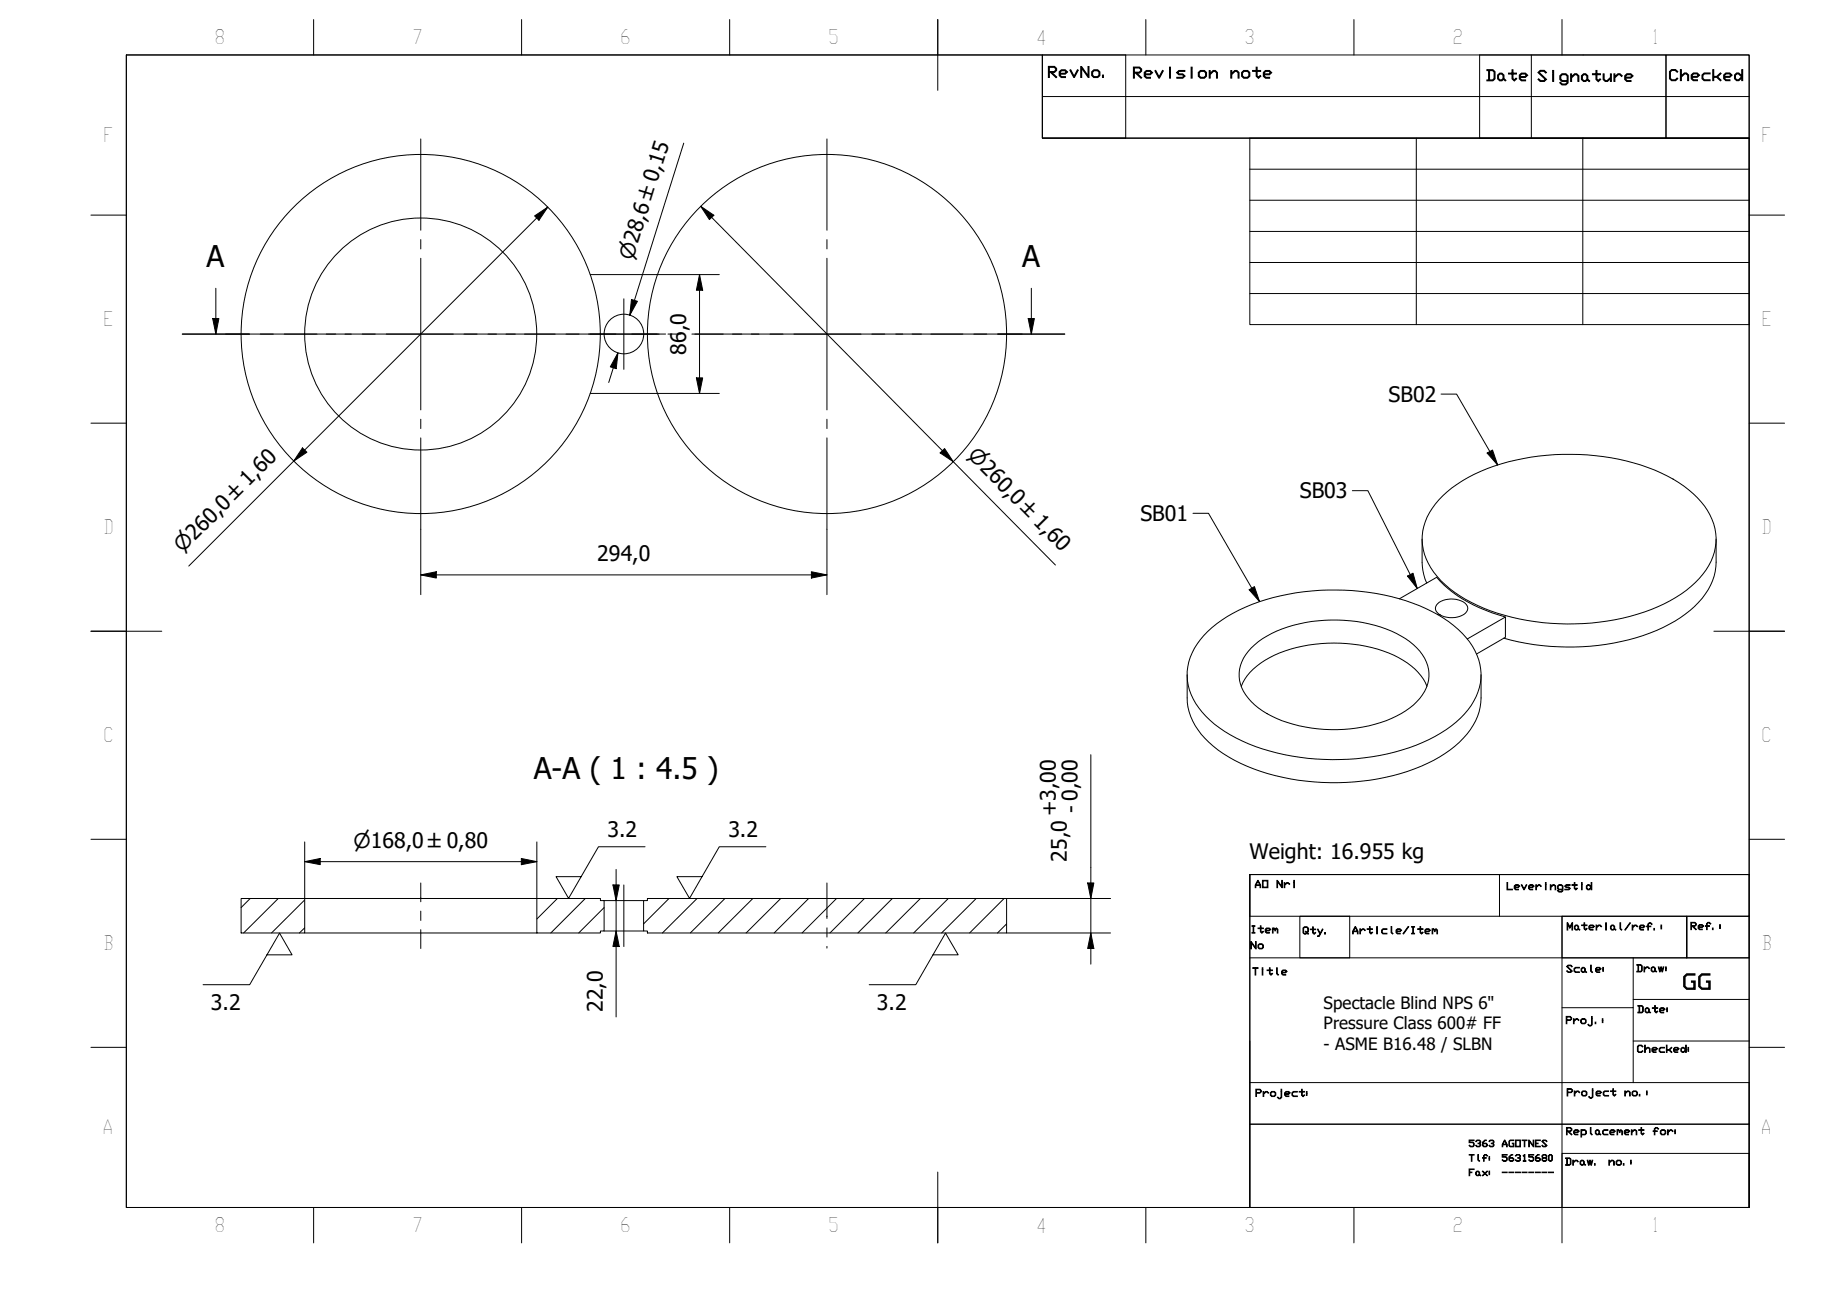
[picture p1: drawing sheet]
<svg xmlns="http://www.w3.org/2000/svg" width="297mm" height="210mm" viewBox="0 0 297 210" stroke-linecap="round" stroke-linejoin="round" font-family="sans-serif">
<!-- layer: Hatch (ISO) -->
<g fill="none" stroke="#000" stroke-width=".16">
<path d="M40.2 144.5l-1.4 1.5M44.7 144.5l-5.5 5.6M49 149.2l-.8 .9M49 144.8l-5.3 5.3M89.6 144.5l-3.3 3.3M94.1 144.5l-5.5 5.6M97.2 146l-4.1 4.1M107.6 144.5l-4.1 4.1M112.1 144.5l-5.6 5.6M116.6 144.5l-5.6 5.6M121.1 144.5l-5.6 5.6M125.6 144.5l-5.6 5.6"/>
<path d="M130 144.5l-5.5 5.6M134.5 144.5l-5.5 5.6M139 144.5l-5.5 5.6M143.5 144.5l-5.5 5.6M148 144.5l-5.5 5.6M152.5 144.5l-5.6 5.6M157 144.5l-5.6 5.6M161.5 144.5l-5.6 5.6M161.9 148.6l-1.5 1.5"/>
</g>
<!-- layer: Visible (ISO) -->
<g fill="none" stroke="#000" stroke-width=".16">
<path d="M94.9 44.2h10.8M94.9 63.3h10.8M232.1 79.7a26.4 26.4 0 0 1 14.1-6.2 37.3 37.3 0 0 1 21.9 3.1 14.2 14.2 0 0 1 7.5 7.7 8.8 8.8 0 0 1-2.3 8.7 23.5 23.5 0 0 1-12.4 6.4 38.3 38.3 0 0 1-23.3-2 15.5 15.5 0 0 1-8.2-7.5 8.4 8.4 0 0 1 1.4-8.8zM225 96.3l6.1-3.4a20.8 20.8 0 0 0 9.9 6l1.1 .3M228.7 86.7v4.4l.3 1.3 .4 1.4M231.2 97.1a3.7 3.7 0 0 1 4.6 .1 1.12 1.12 0 0 1-.7 1.8 3.5 3.5 0 0 1-4.2-.7 .93 .93 0 0 1 .3-1.2zM276 86.7a17.2 17.2 0 0 1-.3 6 13.9 13.9 0 0 1-7.3 7.7 36.8 36.8 0 0 1-23 3.1l-3.5-.8M190.9 108.5a15.8 15.8 0 0 0 .3 6 13.9 13.9 0 0 0 7.3 7.8 37 37 0 0 0 23.1 3 26.3 26.3 0 0 0 13.1-5.9 9.9 9.9 0 0 0 3.5-7.1v-3.8M194.2 101.6a26.6 26.6 0 0 1 14.2-6.3 37.3 37.3 0 0 1 21.9 3.1 14.2 14.2 0 0 1 7.5 7.7 8.8 8.8 0 0 1-2.3 8.8 23.7 23.7 0 0 1-12.4 6.4 38.3 38.3 0 0 1-23.3-2.1 15.5 15.5 0 0 1-8.2-7.5 8.7 8.7 0 0 1 2-9.5zM199.6 110.4a9.8 9.8 0 0 1 5.4-5 24.4 24.4 0 0 1 19.9 .4 9.4 9.4 0 0 1 4.6 4.6M201.2 104.2a17 17 0 0 1 9.7-4.2 23 23 0 0 1 15.2 2.7 7.2 7.2 0 0 1 3.7 6.1 7.4 7.4 0 0 1-3.7 5.5 22.3 22.3 0 0 1-14.1 2.9 17.7 17.7 0 0 1-10.8-4.3 5.7 5.7 0 0 1 0-8.7zM236 102.8l6.1-3.6v3.3l-4.6 2.7"/>
<path d="M38.8 144.5h10.2v5.6h-10.2zM49 150.1h37.3M49 144.5h37.3M86.3 144.5h10.3v.4h.6v4.8h-.6v.4h-10.3zM97.2 149.7h6.3M97.2 144.9h6.3M103.5 144.9h.6v-.4h57.8v5.6h-57.8v-.4h-.6z"/>
<circle cx="67.7" cy="53.7" r="28.9"/>
<circle cx="67.7" cy="53.7" r="18.7"/>
<circle cx="100.3" cy="53.7" r="3.2"/>
<circle cx="133" cy="53.7" r="28.9"/>
</g>
<!-- layer: Section Line (ISO) -->
<g fill="none" stroke="#000" stroke-width=".16">
<path d="M29.3 53.7h10.8M34.2 51.2h1l-.5 2.5zM34.7 46.4v7.3M41.8 53.7h2.2M45.7 53.7h10.8M58.3 53.7h2M62.1 53.7h10.8M74.6 53.7h2.1M78.5 53.7h10.8M91 53.7h2.1M94.9 53.7h10.8M107.4 53.7h2.1"/>
<path d="M111.3 53.7h10.8M123.8 53.7h2.1M127.7 53.7h10.8M140.2 53.7h2.1M144.1 53.7h10.8M156.6 53.7h2.1M160.5 53.7h10.7M165.4 51.2h.9l-.4 2.5zM165.9 46.4v7.3"/>
</g>
<path d="M34.2 51.2h1l-.5 2.5zM165.4 51.2h.9l-.4 2.5z" fill="#000"/>
<!-- layer: BOXES -->
<g fill="none" stroke="#000" stroke-width=".16">
<path d="M167.6 8.8v6.7h113.7M167.6 15.5v6.7h113.7M167.6 8.8h13.4v13.4h-13.4zM238 8.8h29.9v13.4h-29.9zM246.3 8.8v13.4M267.9 8.8h13.4v13.4h-13.4zM201 140.7h80.3h-80.3v6.7h80.3v-6.7v53.5h-80.3zM201 154.1h80.3M209 147.4h8.1v6.7h-8.1zM241.2 140.7v6.7M251.2 147.4h20.1v6.7v-6.7h10v6.7h-30.1zM251.2 147.4v46.8v-8.7h30.1v8.7"/>
<path d="M262.7 154.1v8h-11.5M201 174.1h80.3v6.7h-80.3v13.4M201 167.4v13.4h80.3v13.4M262.7 162.1v12M262.7 160.8h18.6M262.7 167.4h18.6M201 194.2h80.3"/>
</g>
<!-- layer: BORDER -->
<g fill="none" stroke="#000" stroke-width=".16">
<path d="M20.3 8.8h261v185.4h-261zM50.4 3.1v5.7M83.9 3.1v5.7M117.3 3.1v5.7M150.8 3.1v11.4M184.3 3.1v5.7M217.7 3.1v5.7M251.2 3.1v5.7M14.6 34.6h5.7M281.3 34.6h5.7M14.6 68.1h5.7M281.3 68.1h5.7"/>
<path d="M14.6 101.5h11.4M275.6 101.5h11.4M14.6 135h5.7M281.3 135h5.7M14.6 168.5h5.7M281.3 168.5h5.7M50.4 194.2v5.7M83.9 194.2v5.7M117.3 194.2v5.7M150.8 188.5v11.4M184.3 194.2v5.7M217.7 194.2v5.7"/>
<path d="M251.2 194.2v5.7"/>
</g>
<!-- layer: 0 -->
<path d="M20.3 8.8h147.3v13.4h113.7v30h-80.3v-30h80.3v118.5h-80.3v53.5h-180.7zM201 27.2h80.3M201 32.2h80.3M201 37.2h80.3M227.8 22.2v30M254.6 22.2v30M201 42.2h80.3M201 47.2h80.3" fill="none" stroke="#000" stroke-width=".16"/>
<!-- layer: Center Mark (ISO) -->
<g fill="none" stroke="#000" stroke-width=".16">
<path d="M67.7 22.3v14.7M67.7 38.5v1.5M133 22.3v14.7M133 38.5v1.5M36.3 53.7h14.7M52.5 53.7h1.5M55.5 53.7h24.4M67.7 41.5v24.4M81.4 53.7h1.5M84.3 53.7h14.8M94.7 53.7h11.3M100.3 48.1v11.3"/>
<path d="M101.6 53.7h5.4M111.7 53.7h4.6M117.8 53.7h1.5M120.8 53.7h24.4M133 41.5v24.4M146.7 53.7h1.5M149.7 53.7h14.7M67.7 67.4v1.5M67.7 70.4v14.7M133 67.4v1.5M133 70.4v14.7"/>
</g>
<!-- layer: Dimension (ISO) -->
<g fill="none" stroke="#000" stroke-width=".16">
<path d="M86 34.7l2.1-1.4-1.4 2.1zM88.1 33.3l-57.7 57.8M110 23l-8.7 27.7 .7-2.4M112.7 33.2l2.1 1.4-.7 .7zM112.7 33.2l57 57.7M99.4 56.8l-.3 2.5-1-.3zM99.4 56.8l-1.5 4.7M101.6 48.2l.9 .3-1.2 2.2zM105.7 44.2h10M112.5 44.2l.5 2.5h-1zM112.5 44.2v19.1M48.6 72l.8 .7-2.2 1.5z"/>
<path d="M105.7 63.3h10M112 60.8h1l-.5 2.5zM151.2 72.8l.7-.6 1.4 2.1zM67.7 92.5l2.5-.5v1zM67.7 92.5h65.3M67.7 85.1v10.5M130.5 92l2.5 .5-2.5 .5zM133 85.1v10.5M49 138.6l2.5-.5v1zM49 138.6h37.3M49 135.4v9.1M83.8 138.1l2.5 .5-2.5 .5z"/>
<path d="M86.3 135.4v9.1M99.1 139.8v23.8M175.4 121.4v33.7M98.6 142.3h1l-.5 2.6zM99.1 149.7l.5 2.5h-1zM161.9 144.5h16.7M161.9 150.1h16.7M174.9 142h1l-.5 2.5zM175.4 150.1l.5 2.5h-1z"/>
</g>
<g fill="#000">
<path d="M86 34.7l2.1-1.4-1.4 2.1zM112.7 33.2l2.1 1.4-.7 .7zM99.4 56.8l-.3 2.5-1-.3zM101.6 48.2l.9 .3-1.2 2.2zM112.5 44.2l.5 2.5h-1zM48.6 72l.8 .7-2.2 1.5zM112 60.8h1l-.5 2.5zM151.2 72.8l.7-.6 1.4 2.1zM67.7 92.5l2.5-.5v1zM130.5 92l2.5 .5-2.5 .5zM49 138.6l2.5-.5v1zM83.8 138.1l2.5 .5-2.5 .5z"/>
<path d="M98.6 142.3h1l-.5 2.6zM99.1 149.7l.5 2.5h-1zM174.9 142h1l-.5 2.5zM175.4 150.1l.5 2.5h-1z"/>
</g>
<!-- layer: Centerline (ISO) -->
<path d="M67.7 142v3M67.7 146.6v1.5M67.7 149.5v3.1M100.3 142.3v9.9M133 142v5.7M133 149.2v1.5M133 152.2v.3" fill="none" stroke="#000" stroke-width=".16"/>
<!-- layer: Symbol (ISO) -->
<path d="M217.5 78.9h2.5l7.9 15.8M231.8 63.4h2.5l6.6 11.4M239.2 72.9l.8-.5 .9 2.4zM191.9 82.6h2.5l8.2 14.2M200.9 94.9l.8-.5 .9 2.4zM226.4 92.7l.8-.5 .7 2.5zM103.7 136.2h-7.5l-4.8 8.3-2-3.5h4.1M123.2 136.2h-7.5l-4.8 8.3-2-3.5h4M42.9 153.6h4.1l-2-3.5-4.8 8.3h-7.5M150.1 153.6h4l-2-3.5-4.8 8.3h-7.5" fill="none" stroke="#000" stroke-width=".16"/>
<path d="M239.2 72.9l.8-.5 .9 2.4zM200.9 94.9l.8-.5 .9 2.4zM226.4 92.7l.8-.5 .7 2.5z" fill="#000"/>
<g font-size="4.8">
<text x="33.2" y="42.9">A</text>
<text x="164.4" y="42.9">A</text>
<text x="85.8" y="125.3">A-A ( 1 : 4.5 )</text>
</g>
<g font-size="3.4">
<text x="110.4" y="57.1" transform="rotate(-90 110.4 57.1)">86,0</text>
<text x="223.3" y="64.6">SB02</text>
<text x="183.4" y="83.8">SB01</text>
<text x="209" y="80.2">SB03</text>
<text x="96.1" y="90.3">294,0</text>
<text x="169.9" y="131.3" transform="rotate(-90 169.9 131.3)">+3,00</text>
<text x="173.4" y="130.7" transform="rotate(-90 173.4 130.7)">- 0,00</text>
<text x="97.7" y="134.7">3.2</text>
<text x="117.1" y="134.7">3.2</text>
<text x="171.6" y="138.6" transform="rotate(-90 171.6 138.6)">25,0</text>
<text x="201" y="138.1">Weight: 16.955 kg</text>
<text x="270.5" y="159.1">GG</text>
<text x="33.9" y="162.4">3.2</text>
<text x="96.9" y="162.8" transform="rotate(-90 96.9 162.8)">22,0</text>
<text x="141" y="162.4">3.2</text>
</g>
<g font-size="3.3">
<text x="101.7" y="42" transform="rotate(-73 101.7 42)">⌀28,6 ±0,15</text>
<text x="155.5" y="73.4" transform="rotate(45 155.5 73.4)">⌀260,0 ±1,60</text>
<text x="29.4" y="89" transform="rotate(-45 29.4 89)">⌀260,0 ±1,60</text>
<text x="56.8" y="136.4">⌀168,0 ±0,80</text>
</g>
<g font-size="3.2">
<text x="34.5" y="7.1">8</text>
<text x="66.3" y="7.1">7</text>
<text x="99.7" y="7.1">6</text>
<text x="133.2" y="7.1">5</text>
<text x="166.6" y="7.2">4</text>
<text x="200.1" y="7.1">3</text>
<text x="233.6" y="7.1">2</text>
<text x="265.6" y="7.1">1</text>
<text x="16.6" y="22.9">F</text>
<text x="283.3" y="22.9">F</text>
<text x="16.6" y="52.5">E</text>
<text x="283.3" y="52.5">E</text>
<text x="16.6" y="86">D</text>
<text x="283.3" y="86">D</text>
<text x="16.6" y="119.4">C</text>
<text x="283.3" y="119.4">C</text>
<text x="16.6" y="152.9">B</text>
<text x="283.3" y="152.9">B</text>
<text x="16.5" y="182.4">A</text>
<text x="283.2" y="182.4">A</text>
<text x="34.5" y="198.2">8</text>
<text x="66.3" y="198.2">7</text>
<text x="99.7" y="198.2">6</text>
<text x="133.2" y="198.2">5</text>
<text x="166.6" y="198.3">4</text>
<text x="200.1" y="198.2">3</text>
<text x="233.6" y="198.2">2</text>
<text x="265.6" y="198.2">1</text>
</g>
<g font-size="2.7">
<text x="212.9" y="162.2">Spectacle Blind NPS 6&quot;</text>
<text x="212.9" y="165.5">Pressure Class 600# FF</text>
<text x="212.9" y="168.8">- ASME B16.48 / SLBN</text>
</g>
<g font-size="2.4">
<text x="168.4" y="12.4">RevNo.</text>
<text x="182.1" y="12.5">Revision</text>
<text x="197.7" y="12.5">note</text>
<text x="238.9" y="13">Date</text>
<text x="247.1" y="13.1">Signature</text>
<text x="268.3" y="12.9">Checked</text>
</g>
<g font-size="1.6">
<text x="201.7" y="142.8">AO</text>
<text x="205.2" y="142.8">Nri</text>
<text x="242.2" y="143.1">Leveringstid</text>
<text x="251.9" y="149.6">Material/ref.:</text>
<text x="271.8" y="149.5">Ref.:</text>
<text x="201" y="150.1">Item</text>
<text x="201" y="152.6">No</text>
<text x="209.4" y="150.2">Qty.</text>
<text x="217.4" y="150.2">Article/Item</text>
<text x="201.3" y="156.8">Title</text>
<text x="251.8" y="156.4">Scale:</text>
<text x="263.1" y="156.3">Draw:</text>
<text x="251.7" y="164.6">Proj.:</text>
<text x="263.2" y="162.9">Date:</text>
<text x="263.2" y="169.3">Checked:</text>
<text x="201.8" y="176.4">Project:</text>
<text x="251.9" y="176.3">Project</text>
<text x="261.2" y="176.3">no.:</text>
<text x="251.8" y="182.5">Replacement</text>
<text x="265.7" y="182.5">for:</text>
<text x="251.6" y="187.4">Draw.</text>
<text x="258.6" y="187.4">no.:</text>
</g>
<g font-size="1.5">
<text x="236.1" y="184.4">5363</text>
<text x="241.4" y="184.4">AGOTNES</text>
<text x="236.1" y="186.8">Tlf:</text>
<text x="236.1" y="189.1">Fax:</text>
<text x="241.4" y="186.8">56315680</text>
<text x="241.4" y="189.1">--------</text>
</g>
</svg>
